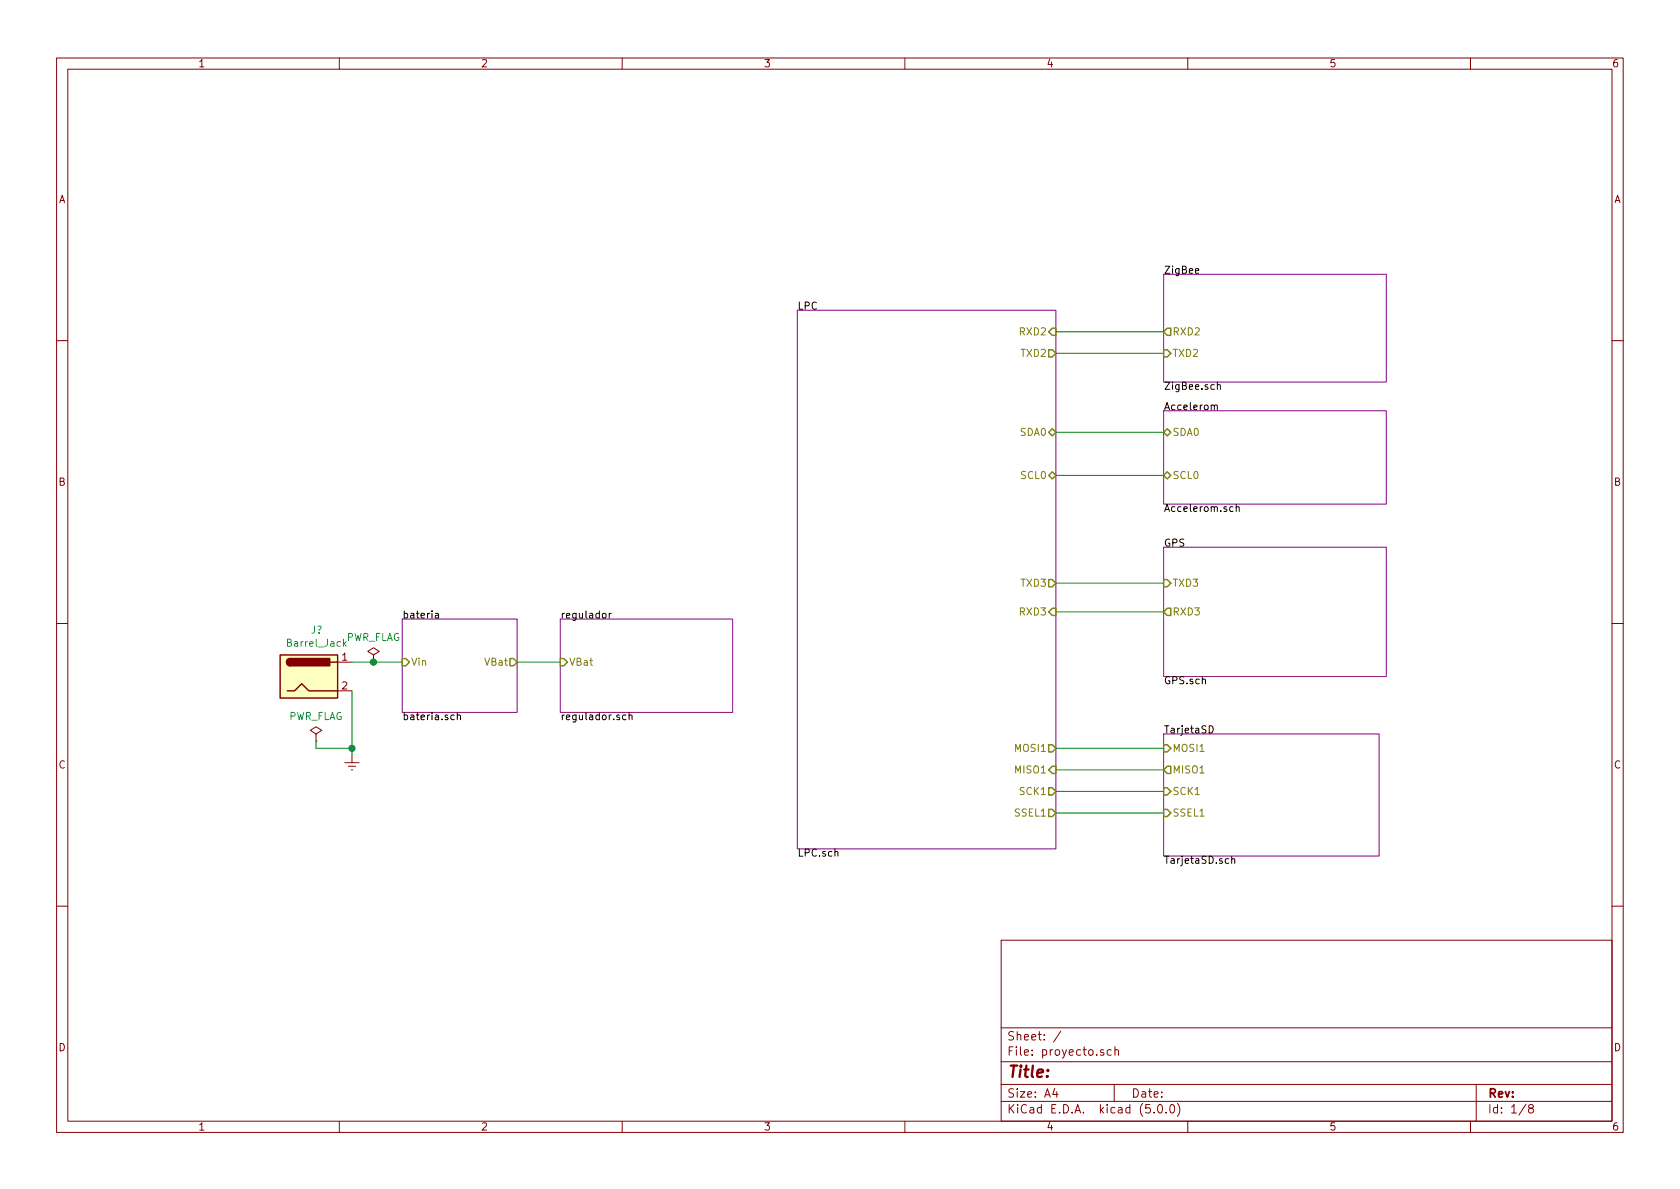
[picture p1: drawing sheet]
<svg xmlns="http://www.w3.org/2000/svg" width="297mm" height="210mm" viewBox="0 0 297 210" stroke-linecap="round" stroke-linejoin="round" font-family="sans-serif">
<g fill="none" stroke="#840000" stroke-width=".18">
<path d="M10 10.3h277v189.9h-277zM12 12.2h273v186.1h-273zM60 10.3v1.9M110 10.3v1.9M160 10.3v1.9M210 10.3v1.9M260 10.3v1.9M10 60.2h2M285 60.2h2M10 110.3h2M59.7 117.1h2.5M66 115.8l1.1-.6-1.1-.7-1 .7 1 .6v1.3"/>
<path d="M66 117.1h.1M285 110.3h2M55.9 129.8l1-.6-1-.7-1 .7 1 .6v1.3M55.9 131.1h.1M59.7 122.2h2.5M61 134.9h2.5M61.6 135.5h1.3M62.1 136.1h.3M62.2 133.6v1.3M10 160.2h2M177 166.3h108v32h-108zM285 160.2h2"/>
<path d="M60 198.3v1.9M110 198.3v1.9M160 198.3v1.9M177 194.8h108M177 191.8h108M177 187.8h108M177 181.8h108M186.5 192.5l-.4 1h1M186.8 193v1M187.6 182.3l-1.3 2M195.1 185.7l-.3-.1-.2 .2v.2l.5 .2v.3h-.5M196.5 185.7l-.4-.1-.3 .3v.6l.3 .1 .4-.1"/>
<path d="M197 191.8v3M197.1 185.7l.2-.1 .4 .1 .1 .9M197.1 185.1v1.5M204 196.7v.1M204.8 195.5l.4-.2a.94 .94 0 0 1 0 1.5 .79 .79 0 0 1-.4-1.3zM206.2 196.7v.1M207 195.4l.3-.1a.94 .94 0 0 1 0 1.5 .82 .82 0 0 1-.3-1.4zM208.2 195.1a1.71 1.71 0 0 1 0 2.3M210 198.3v1.9M260 198.3v1.9M261 191.8v6.5M269.8 195.2l-1.2 2"/>
<path d="M270.6 196l-.3-.2v-.2l.3-.3h.2l.3 .3-.1 .2-.6 .2a.48 .48 0 0 0-.1 .7l.3 .1 .4-.1a.48 .48 0 0 0-.2-.7"/>
</g>
<path d="M141 54.9h45.7v95.2h-45.7zM205.7 48.5h39.4v19.1h-39.4zM205.7 72.6h39.4v16.5h-39.4zM205.7 96.8h39.4v22.8h-39.4zM71.1 109.5h20.3v16.5h-20.3zM99.1 109.5h30.4v16.5h-30.4zM205.7 129.8h38.1v21.6h-38.1z" fill="none" stroke="#840084" stroke-width=".18"/>
<g fill="none" stroke="#000" stroke-width=".18">
<path d="M211.4 47.9l.6-.1-.1-.3h-.3l-.2 .2v.6h.5M214.1 71.7l.2-.1 .3 .1 .1 .8M214.7 71.8l.2-.2 .3 .1v.8M215.2 68.1l.2-.1 .3 .1 .1 .8M215.2 67.6v1.3M218 89.7l-.3-.1-.3 .2 .1 .6h.5M218.6 89.7l.1-.1 .3 .1 .1 .7M218.6 89.2v1.2M77 108.5h.5v.8M77.5 108.8h-.4l-.2 .2 .1 .2h.5M106.6 108.5h.3l.3 .2v.4l-.3 .2-.3-.1-.1-.1zM107.7 108.5v.8"/>
<path d="M108.1 108.5h-.3l-.1 .2M80.3 126.5l-.3-.1-.3 .3 .1 .5h.5M80.8 126.6l.3-.2 .3 .1v.8M80.8 126v1.3M110.7 126.5l-.4-.1-.2 .3 .1 .5h.5M111.2 126.6l.2-.2 .3 .1 .1 .8M111.2 126v1.3M213.8 128.3a.64 .64 0 0 1 .7 .7 .64 .64 0 0 1-.7 .6zM217.8 152l.2-.2 .3 .1v.8M217.8 151.4v1.3"/>
</g>
<g fill="none" stroke="#848400" stroke-width=".25">
<path d="M186.1 58h.6v1.3h-.6l-.7-.6zM206.4 58h.6v1.3h-.6l-.7-.6zM185.4 76.4l.7-.6 .6 .6-.6 .7zM185.4 61.8h.7l.6 .7-.6 .6h-.7zM205.7 61.8h.7l.6 .7-.6 .6h-.7zM205.7 76.4l.7-.6 .6 .6-.6 .7zM185.4 84.1l.7-.7 .6 .7-.6 .6zM205.7 84.1l.7-.7 .6 .7-.6 .6zM71.1 116.5h.7l.6 .6-.6 .6h-.7zM90.2 116.5h.6l.6 .6-.6 .6h-.6zM99.1 116.5h.6l.6 .6-.6 .6h-.6zM185.4 102.5h.7l.6 .6-.6 .7h-.7z"/>
<path d="M186.1 107.6h.6v1.2h-.6l-.7-.6zM205.7 102.5h.7l.6 .6-.6 .7h-.7zM206.4 107.6h.6v1.2h-.6l-.7-.6zM185.4 131.7h.7l.6 .6-.6 .7h-.7zM185.4 139.3h.7l.6 .6-.6 .7h-.7zM186.1 135.5h.6v1.3h-.6l-.7-.7zM205.7 139.3h.7l.6 .6-.6 .7h-.7zM205.7 131.7h.7l.6 .6-.6 .7h-.7zM206.4 135.5h.6v1.3h-.6l-.7-.7zM185.4 143.1h.7l.6 .7-.6 .6h-.7zM205.7 143.1h.7l.6 .7-.6 .6h-.7z"/>
</g>
<path d="M49.5 115.8h10.2v7.6h-10.2z" fill="#ffffbf" stroke="#ffffbf" stroke-width=".18"/>
<path d="M49.5 115.8h10.2v7.6h-10.2zM51.3 116.5a.63 .63 0 0 0-.6 .6 .63 .63 0 0 0 .6 .6M58.4 117.1h1.3M50.8 122.2h1.3l1.2-1.3 1.3 1.3h5.1" fill="none" stroke="#840000" stroke-width=".25"/>
<g fill="#840000" stroke="#840000" stroke-width=".25">
<path d="M50.9 116.6l.4-.1v1.2a.64 .64 0 0 1-.6-.4 .64 .64 0 0 1 .2-.7z"/>
<path d="M51.3 116.5h7v1.2h-7z"/>
</g>
<path d="M60.9 113.8l.3 .5" fill="none" stroke="#008484" stroke-width=".18"/>
<g fill="#008400" stroke="#008400" stroke-width=".25">
<circle cx="66" cy="117.1" r=".51"/>
<circle cx="62.2" cy="132.3" r=".51"/>
</g>
<g fill="none" stroke="#008400" stroke-width=".18">
<path d="M186.7 58.7h19M186.7 76.4h19M186.7 62.5h19M186.7 84.1h19M62.2 117.1h8.9M91.4 117.1h7.7M186.7 103.1h19M186.7 108.2h19M55.9 131.1v1.2h6.3M62.2 122.2v11.4M186.7 132.3h19M186.7 136.1h19"/>
<path d="M186.7 139.9h19M186.7 143.8h19"/>
</g>
<text font-size="2.8" fill="#840000" x="178" y="190.5">Title:</text>
<g font-size="2.1" fill="#840000">
<text x="178" y="184">Sheet: /</text>
<text x="178" y="186.7">File: proyecto.sch</text>
<text x="178" y="196.9">KiCad E.D.A. kicad (5.0.0)</text>
<text x="178" y="194.1">Size: A4</text>
<text x="200" y="194.1">Date:</text>
<text x="263" y="194.1">Rev:</text>
<text x="263" y="196.9">Id: 1/8</text>
</g>
<g font-size="1.8" fill="#840000">
<text x="35" y="11.9">1</text>
<text x="85" y="11.9">2</text>
<text x="135" y="11.9">3</text>
<text x="185" y="11.9">4</text>
<text x="235" y="11.9">5</text>
<text x="285" y="11.9">6</text>
<text x="10.4" y="35.9">A</text>
<text x="285.4" y="35.9">A</text>
<text x="10.4" y="85.9">B</text>
<text x="285.4" y="85.9">B</text>
<text x="60.5" y="116.8">1</text>
<text x="60.5" y="121.9">2</text>
<text x="10.4" y="135.9">C</text>
<text x="285.4" y="135.9">C</text>
<text x="10.4" y="185.9">D</text>
<text x="285.4" y="185.9">D</text>
<text x="35" y="199.9">1</text>
<text x="85" y="199.9">2</text>
<text x="135" y="199.9">3</text>
<text x="185" y="199.9">4</text>
<text x="235" y="199.9">5</text>
<text x="285" y="199.9">6</text>
</g>
<g font-size="1.8">
<text x="205.7" y="48.4">ZigBee</text>
<text x="141" y="54.8">LPC</text>
<text x="205.7" y="68.9">ZigBee.sch</text>
<text x="205.7" y="72.5">Accelerom</text>
<text x="205.7" y="90.5">Accelerom.sch</text>
<text x="205.7" y="96.7">GPS</text>
<text x="71.1" y="109.4">bateria</text>
<text x="99.1" y="109.4">regulador</text>
<text x="205.7" y="121">GPS.sch</text>
<text x="71.1" y="127.3">bateria.sch</text>
<text x="99.1" y="127.3">regulador.sch</text>
<text x="205.7" y="129.7">TarjetaSD</text>
<text x="141" y="151.5">LPC.sch</text>
<text x="205.7" y="152.7">TarjetaSD.sch</text>
</g>
<g font-size="1.8" fill="#848400">
<text x="180.4" y="59.3">RXD2</text>
<text x="207.3" y="59.3">RXD2</text>
<text x="180.6" y="63.1">TXD2</text>
<text x="207.3" y="63.1">TXD2</text>
<text x="180.4" y="77.1">SDA0</text>
<text x="207.3" y="77.1">SDA0</text>
<text x="180.6" y="84.7">SCL0</text>
<text x="207.3" y="84.7">SCL0</text>
<text x="180.6" y="103.8">TXD3</text>
<text x="207.3" y="103.8">TXD3</text>
<text x="180.4" y="108.8">RXD3</text>
<text x="207.3" y="108.8">RXD3</text>
<text x="72.6" y="117.7">Vin</text>
<text x="85.9" y="117.7">VBat</text>
<text x="100.6" y="117.7">VBat</text>
<text x="179.7" y="133">MOSI1</text>
<text x="179.7" y="136.8">MISO1</text>
<text x="207.3" y="133">MOSI1</text>
<text x="207.3" y="136.8">MISO1</text>
<text x="180.4" y="140.6">SCK1</text>
<text x="207.3" y="140.6">SCK1</text>
<text x="179.6" y="144.4">SSEL1</text>
<text x="207.3" y="144.4">SSEL1</text>
</g>
<g font-size="1.8" fill="#008484">
<text x="55" y="112.1">J?</text>
<text x="61.1" y="113.4">PWR_FLAG</text>
<text x="51" y="114.4">Barrel_Jack</text>
<text x="50.9" y="127.3">PWR_FLAG</text>
</g>
</svg>
